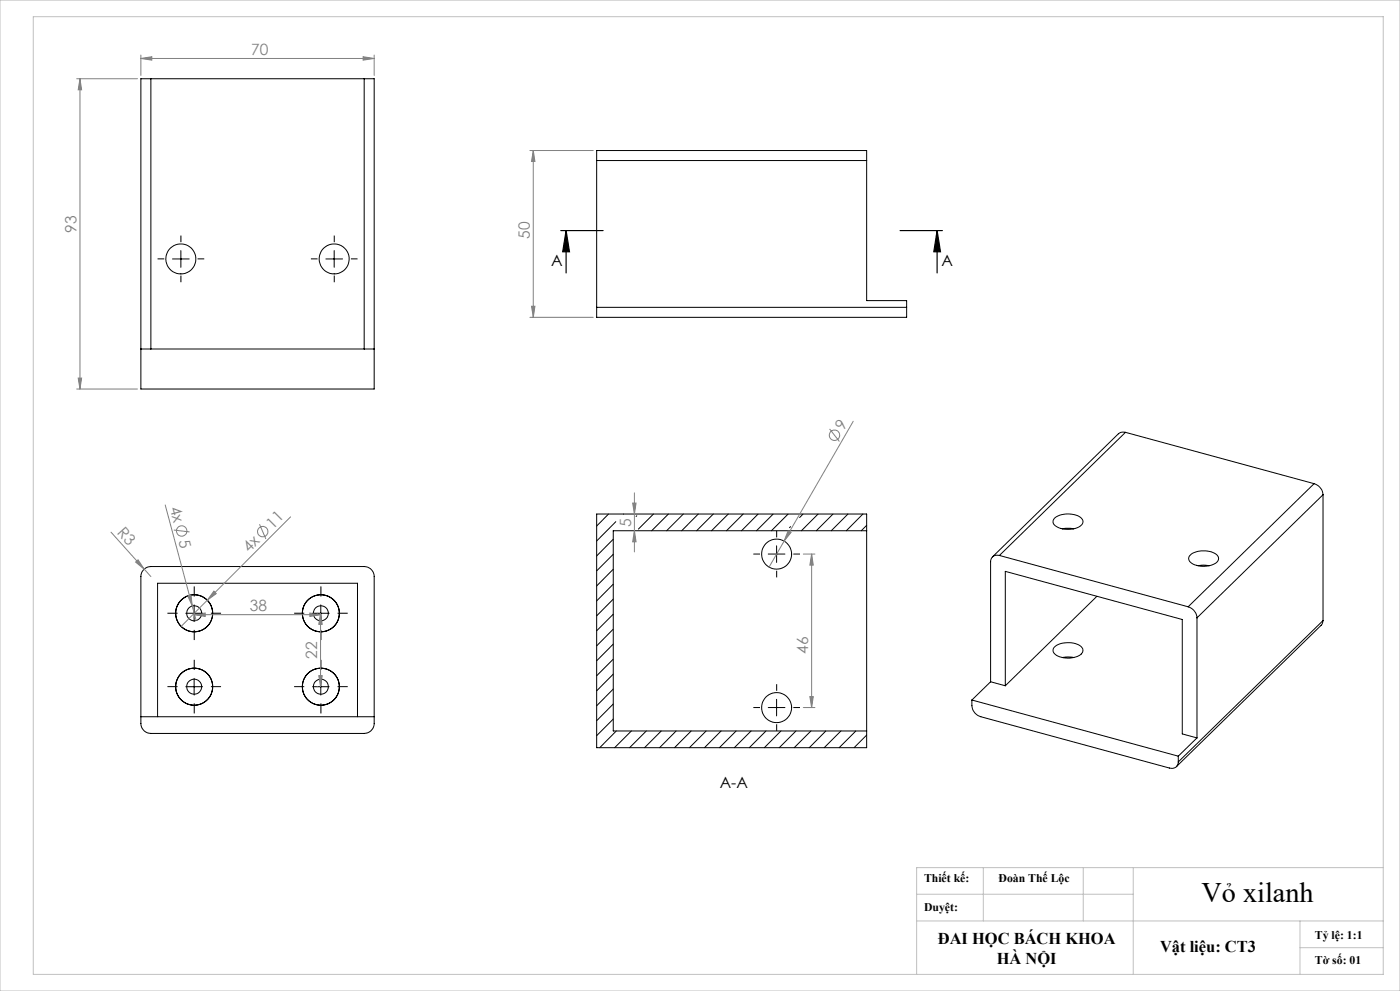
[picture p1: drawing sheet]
<svg xmlns="http://www.w3.org/2000/svg" width="420mm" height="297mm" viewBox="0 0 420 297" stroke-linecap="round" stroke-linejoin="round" font-family="sans-serif">
<g fill="none" stroke="#000" stroke-width=".3">
<path d="M45.3 23.6h-3v93h70v-93h-3M45.3 23.6v81M45.3 23.6h64M109.3 23.6v81M179 48.1v-3h81v3M179 48.1h81M179 48.1v44M260 48.1v42h12v2M51.8 77.6h5M54.3 75.1v5M97.8 77.6h5M100.3 75.1v5"/>
<path d="M179 92.1v3h93v-3M179 92.1h93M42.3 104.6h3M45.3 104.6h64M109.3 104.6h3M337.6 129.6h-1.3l-.8 .4-37.8 36.9M337.6 129.6l-37.8 36.9M337.6 129.6l56.6 15.4M179 154.1h81v70h-81zM182.6 154.1l-3.6 3.6M184.7 156.3l-5.7 5.8M187 154.1h.1"/>
<path d="M191 154.6l-.2 .2M196 154.1l-4.5 4.5M200.5 154.1l-5 5M205 154.1l-5 5M209.5 154.1l-5 5M214 154.1l-5 5M218.5 154.1l-5 5M223 154.1l-5.1 5M227.4 154.1l-4.9 5M232 154.1l-5.1 5M236.4 154.1l-5 5M237.2 157.8l-.3 .3"/>
<path d="M240.9 154.1l-1 1M245.4 154.1l-5 5M249.9 154.1l-5 5M254.4 154.1l-5 5M258.9 154.1l-5 5M260 157.4l-1.6 1.7M260 159.1h-76v60h76M316.3 155.3a6.7 6.7 0 0 1 8.4 .3 1.66 1.66 0 0 1-1.2 2.4 7.1 7.1 0 0 1-7.3-.8l-.3-.9zM318.7 158.5l1.1-.2 2.3 .2M394.2 145a3.8 3.8 0 0 1 2.7 3.3M394.2 145l-37.8 36.9M396.9 148.3l-37.8 36.9"/>
<path d="M396.9 148.3v37.7M43.3 170.5l.9-.5 1.1-.2h64a2.99 2.99 0 0 1 3 3v44a3 3 0 0 1-3 3h-64a2.99 2.99 0 0 1-3-3v-44l.4-1.5zM184 161.6l-5 5M184 166.1l-5 5M184 170.6l-5 5M184 175.1l-5 5M184 179.6l-5 5M230.5 166h5M233 163.6v5M299.8 166.5a1.95 1.95 0 0 0-2.6 1.8v36M299.8 166.5l56.6 15.4M329.1 178.7l-27.5 26.8"/>
<path d="M357 166.4a7 7 0 0 1 8.1 0 1.79 1.79 0 0 1 .2 1.8 1.79 1.79 0 0 1-1.6 1.1 6.9 6.9 0 0 1-6.8-1l-.3-1zM359.4 169.5l1.7-.1 1.7 .1M55.7 183.8h5M58.2 181.3v5M93.8 183.8h4.9M96.2 181.3v5M184 184.1l-5 5M184 188.6l-5 5M184 193l-5 5M184 197.6l-5 4.9M316.3 194a7 7 0 0 1 8.1-.2 1.74 1.74 0 0 1 .3 1.9 1.74 1.74 0 0 1-1.5 1 6.6 6.6 0 0 1-7.1-1.1l-.2-1zM318.7 197.1l1.7-.2 1.7 .2"/>
<path d="M356.4 181.9a3.7 3.7 0 0 1 2.7 3.3M359.1 185.2v36M396.9 186l-.6 1.4-43.4 42.4M396.9 186l-43.4 42.3M42.3 214.8h70M47.3 214.8v-40h59.9v40M55.7 205.8h5M58.2 203.3v5M93.8 205.8h4.9M96.2 203.3v5M184 202l-5 5M184 206.5l-5 5"/>
<path d="M184 211l-5 5M184 215.5l-5 5M184.9 219.1l-5 5M189.4 219.1l-5 5M193.9 219.1l-5 5M198.4 219.1l-5 5M202.8 219.1l-4.9 5M207.4 219.1l-5 5M211.8 219.1l-5 5M216.3 219.1l-5 5M220.8 219.1l-5 5M225.3 219.1l-5 5"/>
<path d="M229.8 219.1l-5 5M230.5 212.1h5M233 209.6v5M234.3 219.1l-5 5M238.8 219.1l-5 5M243.3 219.1l-5 5M247.8 219.1l-5 5M252.3 219.1l-5 5M256.8 219.1l-5.1 5M291.6 209.8v1.7a3.7 3.7 0 0 0 2.7 3.3l56.5 15.4a1.94 1.94 0 0 0 2.7-1.9M291.6 209.8l61.9 16.8M297.2 204.3l4.4 1.2"/>
<path d="M297.2 204.3l-5.6 5.5M301.6 205.5v-34.3l53.1 14.5v34.3l4.4 1.2M260 220.3l-3.8 3.8M353.5 226.6v1.7M359.1 221.2l-5.6 5.4"/>
<circle cx="54.2" cy="77.6" r="4.5"/>
<circle cx="100.2" cy="77.6" r="4.5"/>
<circle cx="233" cy="166.1" r="4.5"/>
<circle cx="58.2" cy="183.8" r="5.5"/>
<circle cx="58.3" cy="183.8" r="5.6"/>
<circle cx="58.3" cy="183.8" r="2.25"/>
<circle cx="96.2" cy="183.8" r="5.6"/>
<circle cx="96.2" cy="183.8" r="2.25"/>
<circle cx="58.3" cy="205.8" r="5.5"/>
<circle cx="58.3" cy="205.8" r="5.6"/>
<circle cx="58.3" cy="205.8" r="2.25"/>
<circle cx="96.2" cy="205.8" r="5.6"/>
<circle cx="96.2" cy="205.8" r="2.25"/>
<circle cx="233" cy="212.1" r="4.5"/>
</g>
<g fill="none" stroke="#808080" stroke-width=".3">
<path d="M42.3 17.5l3.2-.5v1zM42.3 16.5v6.1M42.3 17.5h70M108.9 17l3.4 .5-3.4 .5zM112.3 16.5v6.1M23 23.6h18.2M24 23.6l.5 3.3h-1zM24 23.6v93M159 45.1h19M160 45.1l.5 3.3h-1zM160 45.1v50M159 95.1h19"/>
<path d="M159.5 91.8h1l-.5 3.3zM23 116.6h18.2M23.5 113.3h1l-.5 3.3zM248.9 128.5l2.9 3.8M256 126.3l-20.8 35.9M33.3 159.5l10 11.1M49.6 151.3l8.1 30.3M52.1 158.9l4.8 .5M77.9 157.1l1.9 4.4M87.2 154.9l-32.9 32.8M189.8 150.8h1l-.5 3.3zM190.3 159.1l.5 3.3h-1z"/>
<path d="M190.3 147.7v17.7M236.4 159.1l.9 .5-2.1 2.6zM40.7 168.4l.7-.6 1.9 2.8zM43.3 170.6l2 2.2M56.3 178.6l1-.3 .4 3.3zM64.2 177.2l.7 .7-2.7 2zM235.2 162.2l-4.5 7.8M241 166h3.5M243.5 166v46.1M243.5 166l.5 3.4h-1zM57.7 181.6l1.1 4.4M58.2 184.2l3.4-.5v1z"/>
<path d="M58.2 184.8v.4M58.2 184.2h38M93 183.7l3.2 .5-3.2 .5zM95.1 183.8h.1M96.2 183.8v22M96.2 183.8l.5 3.3h-1.1zM96.2 184.8v.4M95.1 205.8h.1M95.6 202.5h1.1l-.5 3.3zM241 212.1h3.5M243 208.8h1l-.5 3.3z"/>
<circle cx="250.3" cy="130.4" r="1.57"/>
<circle cx="54.5" cy="159.1" r="1.56"/>
<circle cx="78.8" cy="159.3" r="1.56"/>
</g>
<path d="M168.2 69.1h12.7M169.8 69.1l1.1 6.4h-2.1zM169.8 69.1v12.7M270 69.1h12.7M281.1 69.1l1.1 6.4h-2.1zM281.1 69.1v12.7" fill="none" stroke="#000" stroke-width=".35"/>
<g fill="none" stroke="#000" stroke-width=".3" stroke-dasharray="15.2 1.3 1.3 1.3" stroke-linecap="butt">
<path d="M49.3 77.6h-2M54.3 72.6v-2M59.3 77.6h2M95.3 77.6h-2M100.3 72.6v-2M105.3 77.6h2M54.3 82.6v2M100.3 82.6v2M58.3 178.8v-3.1M96.3 178.8v-3.1M228 166h-2M233 161v-2"/>
<path d="M233 171v2M238 166h2M53.3 183.8h-3.1M58.3 188.8v3M63.3 183.8h3M91.3 183.8h-3.1M96.3 188.8v3M101.3 183.8h3M53.3 205.8h-3.1M58.3 200.8v-3.1M58.3 210.8v3M63.3 205.8h3"/>
<path d="M91.3 205.8h-3.1M96.3 200.8v-3.1M96.3 210.8v3M101.3 205.8h3M228 212h-2M233 207v-2M233 217v2M238 212h2"/>
</g>
<path d="M0 0h420v297h-420zM10 5h405v287h-405zM275 276h140M275 268h65M295 260v16M325 260v16M340 260v32M390 276v16M415 260h-140v32M390 284h25" fill="none" stroke="#c0c0c0" stroke-width=".3"/>
<path d="M281.1 69.1l1.1 6.4h-2.1zM169.8 69.1l1.1 6.4h-2.1z" fill="#000"/>
<g fill="#808080">
<path d="M56.3 178.6l1-.3 .4 3.3z"/>
<path d="M40.7 168.4l.7-.6 1.9 2.8z"/>
<path d="M64.2 177.2l.7 .7-2.7 2z"/>
<path d="M236.4 159.1l.9 .5-2.1 2.6z"/>
<path d="M108.9 17l3.4 .5-3.4 .5zM42.3 17.5l3.2-.5v1z"/>
<path d="M58.2 184.2l3.4-.5v1zM93 183.7l3.2 .5-3.2 .5z"/>
<path d="M23.5 113.3h1l-.5 3.3zM24 23.6l.5 3.3h-1zM243 208.8h1l-.5 3.3zM243.5 166l.5 3.4h-1z"/>
<path d="M189.8 150.8h1l-.5 3.3zM190.3 159.1l.5 3.3h-1z"/>
<path d="M96.2 183.8l.5 3.3h-1.1zM95.6 202.5h1.1l-.5 3.3zM160 45.1l.5 3.3h-1zM159.5 91.8h1l-.5 3.3z"/>
</g>
<text font-size="8.5" x="360.5" y="270.4">Vỏ xilanh</text>
<g font-size="4.9">
<text x="281.3" y="283.1">ĐAI HỌC BÁCH KHOA</text>
<text x="348" y="285.4">Vật liệu: CT3</text>
<text x="299" y="289">HÀ NỘI</text>
</g>
<g font-size="4.7" fill="#808080">
<text x="75.3" y="16.5">70</text>
<text x="23" y="69.8" transform="rotate(-90 23 69.8)">93</text>
<text x="159" y="71.5" transform="rotate(-90 159 71.5)">50</text>
<text x="253.1" y="129.1" transform="rotate(-60 253.1 129.1)">9</text>
<text x="50.9" y="152.3" transform="rotate(75 50.9 152.3)">4x</text>
<text x="34.9" y="159.8" transform="rotate(48 34.9 159.8)">R3</text>
<text x="81.9" y="158.7" transform="rotate(-45 81.9 158.7)">11</text>
<text x="189.3" y="158" transform="rotate(-90 189.3 158)">5</text>
<text x="53.5" y="162" transform="rotate(75 53.5 162)">5</text>
<text x="74.7" y="165.8" transform="rotate(-45 74.7 165.8)">4x</text>
<text x="75" y="183.2">38</text>
<text x="95.2" y="197.5" transform="rotate(-90 95.2 197.5)">22</text>
<text x="242.5" y="195.9" transform="rotate(-90 242.5 195.9)">46</text>
</g>
<g font-size="4.7">
<text x="165.3" y="79.6">A</text>
<text x="282.4" y="79.6">A</text>
<text x="215.9" y="236.1">A-A</text>
</g>
<g font-size="3.5">
<text x="277.2" y="264.4">Thiết kế:</text>
<text x="299.6" y="264.4">Đoàn Thế Lộc</text>
<text x="277.2" y="273">Duyệt:</text>
<text x="394.5" y="281.4">Tỷ lệ: 1:1</text>
<text x="394.5" y="289">Tờ số: 01</text>
</g>
</svg>
